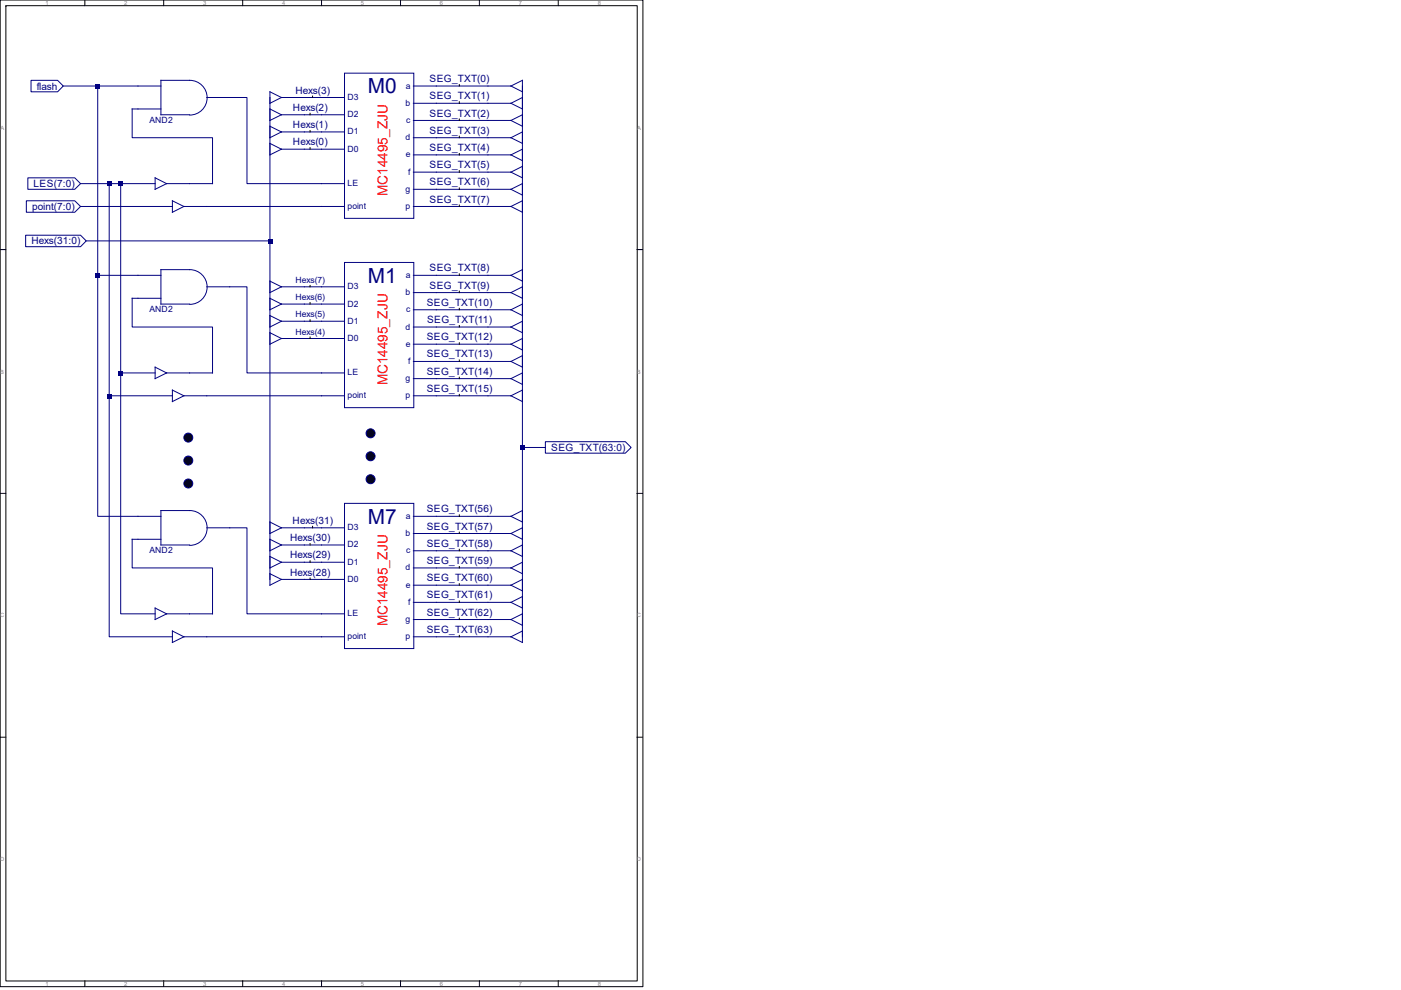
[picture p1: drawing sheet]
<svg xmlns="http://www.w3.org/2000/svg" width="297mm" height="210mm" viewBox="0 0 297 210" stroke-linecap="round" stroke-linejoin="round" font-family="sans-serif">
<g fill="none" stroke="#000" stroke-width=".21">
<path d="M0 0h136.3v209.3h-136.3zM0 0h.1M1.2 1.2h133.9v206.9h-133.9zM1.2 1.2h.1M18 0v1.2M34.7 0v1.2M51.5 0v1.2M68.2 0v1.2M84.9 0v1.2M97.4 17.9v.3M101.6 0v1.2M118.4 0v1.2"/>
<path d="M65.7 24v.3M65.7 27.7v.3M65.7 31.3v.3M97.4 21.6v.3M97.4 25.3v.2M97.4 28.9v.3M97.4 32.6v.3M97.4 36.2v.3M97.4 39.9v.3M0 52.9h1.2M97.4 43.5v.3M135 52.9h1.2"/>
<path d="M0 104.6h1.2M135 104.6h1.2M0 156.4h1.2M135 156.4h1.2M18 208v1.2M34.7 208v1.2M51.5 208v1.2M68.2 208v1.2M84.9 208v1.2M101.6 208v1.2M118.4 208v1.2"/>
</g>
<g fill="none" stroke="#000080" stroke-width=".21">
<path d="M13.4 18.2h7.3v40.2h8.5M20.7 18.2h8.5M57.2 19.5l2.5 1.2-2.5 1.2zM73 15.5h14.7v30.8h-14.7zM108.3 18.2h-20.7M108.3 18.2l2.5-1.2v2.5zM57.2 23.1l2.5 1.2-2.5 1.2zM57.2 26.8l2.5 1.2-2.5 1.2zM57.2 30.4l2.5 1.2-2.5 1.3zM59.7 24.3h13.3M59.7 28h13.3M59.7 20.7h4.8"/>
<path d="M68.2 20.7h4.8M68.2 38.9h4.8M73 31.6h-13.3M87.6 36.5h20.7M87.6 29.2h20.7M108.3 32.9h-20.7M108.3 25.5h-20.7M108.3 21.9h-20.7M108.3 21.9l2.5-1.2v2.4zM108.3 25.5l2.5-1.2v2.5zM108.3 29.2l2.5-1.2v2.4zM108.3 32.9l2.5-1.3v2.5z"/>
<path d="M108.3 36.5l2.5-1.2v2.4zM20.7 58.4v51.1h8.5M43.8 43.8h29.2M87.6 43.8h20.7M87.6 40.2h20.7M108.3 40.2l2.5-1.3v2.5zM108.3 43.8l2.5-1.2v2.4z"/>
</g>
<g fill="#000080">
<path d="M20.3 17.8h.9v1h-.9z"/>
<path d="M20.3 58h.9v.9h-.9z"/>
</g>
<path d="M29.2 18.2h4.9M40.2 17h-6.1v7.3h6.1M40.2 17a3.7 3.7 0 0 1 3.7 3.7 3.7 3.7 0 0 1-3.7 3.7M17.1 38.9h8.5v40.2h7.3M23.2 38.9v45h13.4M25.6 38.9h7.3M34.1 23.1h-6.1v6.1h17.1v9.7h-4.9M43.8 20.7h8.6v18.2h15.8M64.5 20.7h3.7M25.6 79.1v51.1h7.3M23.2 83.9v51.2h13.4" fill="none" stroke="#000080" stroke-width=".21"/>
<path d="M66.3 20.4v.3" fill="none" stroke="#000" stroke-width=".21"/>
<g fill="#000080">
<path d="M22.7 38.5h1v1h-1z"/>
<path d="M22.7 83.5h1v1h-1z"/>
<path d="M25.1 38.5h1v1h-1z"/>
<path d="M25.1 78.6h1v1h-1z"/>
</g>
<g fill="none" stroke="#000080" stroke-width=".21">
<path d="M6.6 17h5.6l1.2 1.2-1.2 1.3h-5.6zM5.9 37.7h10l1.2 1.2-1.2 1.3h-10zM32.9 37.7l2.4 1.2-2.4 1.3zM35.3 38.9h4.9M5.4 49.9h11.7l1.2 1.2-1.2 1.2h-11.7zM5.6 42.6h10.3l1.2 1.2-1.2 1.2h-10.3zM17.1 43.8h19.5M29.2 58.4h4.9M36.6 42.6l2.4 1.2-2.4 1.2zM39 43.8h4.8M40.2 57.2h-6.1v7.3h6.1M40.2 57.2a3.7 3.7 0 0 1 3.7 3.7 3.7 3.7 0 0 1-3.7 3.7"/>
<path d="M57.2 59.6l2.5 1.2-2.5 1.3zM73 55.7h14.7v30.8h-14.7zM87.6 58.4h20.7M108.3 58.4l2.5-1.2v2.4zM32.9 77.9l2.4 1.2-2.4 1.2zM34.1 63.3h-6.1v6.1h17.1v9.7h-9.8M43.8 60.8h8.6v18.3h20.6M57.2 63.3l2.5 1.2-2.5 1.2zM57.2 66.9l2.5 1.2-2.5 1.3zM57.2 70.6l2.5 1.2-2.5 1.2zM59.7 64.5h13.3M59.7 71.8h13.3"/>
<path d="M59.7 68.1h13.3M59.7 60.8h13.3M87.6 76.7h20.7M87.6 73h20.7M87.6 69.4h20.7M87.6 65.7h20.7M87.6 62.1h20.7M108.3 62.1l2.5-1.3v2.5zM108.3 65.7l2.5-1.2v2.4zM108.3 69.4l2.5-1.3v2.5zM108.3 73l2.5-1.2v2.4zM108.3 76.7l2.5-1.3v2.5z"/>
<path d="M36.6 82.7l2.4 1.2-2.4 1.3zM73 83.9h-34M87.6 83.9h20.7M108.3 80.3h-20.7M108.3 80.3l2.5-1.2v2.4zM108.3 83.9l2.5-1.2v2.5zM115.6 93.7h17l1.2 1.2-1.2 1.2h-17z"/>
</g>
<path d="M97.4 58.1v.3M65.7 60.5v.3M65.7 64.2v.3M65.7 67.8v.3M65.7 71.5v.3M97.4 61.7v.4M97.4 65.4v.3M97.4 69v.4M97.4 72.7v.3M97.4 76.3v.4M97.4 80v.3M97.4 83.7v.2" fill="none" stroke="#000" stroke-width=".21"/>
<circle cx="39.9" cy="92.8" r=".95" fill="#010101"/>
<circle cx="39.9" cy="92.8" r=".95" fill="none" stroke="#000080" stroke-width=".21"/>
<circle cx="39.9" cy="97.7" r=".95" fill="#010101"/>
<circle cx="39.9" cy="97.7" r=".95" fill="none" stroke="#000080" stroke-width=".21"/>
<circle cx="39.9" cy="102.6" r=".95" fill="#010101"/>
<circle cx="39.9" cy="102.6" r=".95" fill="none" stroke="#000080" stroke-width=".21"/>
<circle cx="78.6" cy="91.9" r=".95" fill="#010101"/>
<circle cx="78.6" cy="91.9" r=".95" fill="none" stroke="#000080" stroke-width=".21"/>
<circle cx="78.6" cy="96.8" r=".95" fill="#010101"/>
<circle cx="78.6" cy="96.8" r=".95" fill="none" stroke="#000080" stroke-width=".21"/>
<circle cx="78.6" cy="101.6" r=".95" fill="#010101"/>
<g fill="none" stroke="#000080" stroke-width=".21">
<path d="M57.2 20.7v30.4M18.3 51.1h38.9v71.8M29.2 109.5h4.9M34.1 114.4h-6.1v6.1h17.1v9.7h-9.8M40.2 108.3h-6.1v7.3h6.1M40.2 108.3a3.7 3.7 0 0 1 3.7 3.7 3.7 3.7 0 0 1-3.7 3.7M43.8 112h8.6v18.2h20.6M57.2 110.7l2.5 1.3-2.5 1.2zM57.2 114.4l2.5 1.2-2.5 1.2zM57.2 118l2.5 1.3-2.5 1.2zM73 106.8h14.7v30.8h-14.7zM73 115.6h-13.3"/>
<path d="M73 119.3h-13.3M73 112h-13.3M87.6 116.8h20.7M87.6 113.2h20.7M87.6 109.5h20.7M108.3 109.5l2.5-1.2v2.4zM108.3 113.2l2.5-1.2v2.4zM108.3 116.8l2.5-1.2v2.4zM32.9 129l2.4 1.2-2.4 1.2zM36.6 133.8l2.4 1.3-2.4 1.2zM57.2 121.7l2.5 1.2-2.5 1.2zM73 122.9h-13.3"/>
<path d="M73 135.1h-34M87.6 135.1h20.7M87.6 131.4h20.7M87.6 127.8h20.7M87.6 124.1h20.7M87.6 120.5h20.7M108.3 120.5l2.5-1.2v2.4zM108.3 124.1l2.5-1.2v2.4zM108.3 127.8l2.5-1.3v2.5zM108.3 131.4l2.5-1.2v2.4zM108.3 135.1l2.5-1.3v2.5z"/>
<circle cx="78.6" cy="101.6" r=".95"/>
</g>
<path d="M65.7 115.3v.3M65.7 118.9v.4M66.3 111.6v.4M97.4 109.2v.3M97.4 112.9v.3M97.4 116.5v.3M65.7 122.6v.3M97.4 120.2v.3M97.4 123.8v.3M97.4 127.5v.3M97.4 131.1v.3M97.4 134.8v.3" fill="none" stroke="#000" stroke-width=".21"/>
<path d="M56.8 50.7h1v.9h-1z" fill="#000080"/>
<path d="M110.8 18.2v116.9M110.8 94.9h4.8" fill="none" stroke="#000080" stroke-width=".21"/>
<path d="M110.3 94.4h1v1h-1z" fill="#000080"/>
<g font-size="4.4" fill="#000080">
<text x="78" y="19.8">M0</text>
<text x="78" y="59.9">M1</text>
<text x="78" y="111">M7</text>
</g>
<g font-size="2.9" fill="#f00">
<text x="82.2" y="41.6" transform="rotate(-90 82.2 41.6)">MC14495_ZJU</text>
<text x="82.2" y="81.7" transform="rotate(-90 82.2 81.7)">MC14495_ZJU</text>
<text x="82.2" y="132.9" transform="rotate(-90 82.2 132.9)">MC14495_ZJU</text>
</g>
<g font-size="2.1" fill="#000080">
<text x="91.1" y="17.4">SEG_TXT(0)</text>
<text x="7.8" y="19">flash</text>
<text x="62.1" y="23.5">Hexs(2)</text>
<text x="62.6" y="19.9">Hexs(3)</text>
<text x="91.1" y="21.1">SEG_TXT(1)</text>
<text x="62.1" y="27.2">Hexs(1)</text>
<text x="91.1" y="28.4">SEG_TXT(3)</text>
<text x="91.1" y="24.7">SEG_TXT(2)</text>
<text x="62.1" y="30.8">Hexs(0)</text>
<text x="91.1" y="35.7">SEG_TXT(5)</text>
<text x="91.1" y="32">SEG_TXT(4)</text>
<text x="7.1" y="39.7">LES(7:0)</text>
<text x="91.1" y="39.3">SEG_TXT(6)</text>
<text x="6.8" y="44.6">point(7:0)</text>
<text x="91.1" y="43">SEG_TXT(7)</text>
<text x="6.7" y="51.9">Hexs(31:0)</text>
<text x="91.1" y="57.6">SEG_TXT(8)</text>
<text x="90.5" y="64.9">SEG_TXT(10)</text>
<text x="91.1" y="61.2">SEG_TXT(9)</text>
<text x="90.5" y="68.5">SEG_TXT(11)</text>
<text x="90.5" y="75.8">SEG_TXT(13)</text>
<text x="90.5" y="72.2">SEG_TXT(12)</text>
<text x="90.5" y="83.1">SEG_TXT(15)</text>
<text x="90.5" y="79.5">SEG_TXT(14)</text>
<text x="116.9" y="95.7">SEG_TXT(63:0)</text>
<text x="62" y="111.1">Hexs(31)</text>
<text x="90.5" y="112.3">SEG_TXT(57)</text>
<text x="90.5" y="108.7">SEG_TXT(56)</text>
<text x="61.5" y="114.8">Hexs(30)</text>
<text x="61.5" y="118.4">Hexs(29)</text>
<text x="90.5" y="119.6">SEG_TXT(59)</text>
<text x="90.5" y="116">SEG_TXT(58)</text>
<text x="61.5" y="122.1">Hexs(28)</text>
<text x="90.5" y="123.3">SEG_TXT(60)</text>
<text x="90.5" y="130.6">SEG_TXT(62)</text>
<text x="90.5" y="126.9">SEG_TXT(61)</text>
<text x="90.5" y="134.2">SEG_TXT(63)</text>
</g>
<g font-size="1.8" fill="#000080">
<text x="73.7" y="21.2">D3</text>
<text x="86" y="22.4">b</text>
<text x="86.1" y="18.8">a</text>
<text x="31.7" y="26.1">AND2</text>
<text x="73.7" y="28.5">D1</text>
<text x="73.7" y="24.9">D2</text>
<text x="86" y="29.7">d</text>
<text x="86.1" y="26.1">c</text>
<text x="73.7" y="32.2">D0</text>
<text x="86.1" y="33.4">e</text>
<text x="73.7" y="39.5">LE</text>
<text x="86" y="40.7">g</text>
<text x="86.5" y="37">f</text>
<text x="73.7" y="44.3">point</text>
<text x="86" y="44.3">p</text>
<text x="86.1" y="58.9">a</text>
<text x="62.6" y="63.6">Hexs(6)</text>
<text x="62.6" y="60">Hexs(7)</text>
<text x="73.7" y="65">D2</text>
<text x="73.7" y="61.4">D3</text>
<text x="86" y="62.6">b</text>
<text x="31.7" y="66.2">AND2</text>
<text x="62.6" y="71">Hexs(4)</text>
<text x="62.6" y="67.3">Hexs(5)</text>
<text x="73.7" y="68.7">D1</text>
<text x="86" y="69.9">d</text>
<text x="86.1" y="66.2">c</text>
<text x="73.7" y="72.3">D0</text>
<text x="86.1" y="73.5">e</text>
<text x="86.5" y="77.2">f</text>
<text x="73.7" y="79.6">LE</text>
<text x="86" y="80.8">g</text>
<text x="73.7" y="84.5">point</text>
<text x="86" y="84.5">p</text>
<text x="73.7" y="112.5">D3</text>
<text x="86" y="113.7">b</text>
<text x="86.1" y="110">a</text>
<text x="31.7" y="117.3">AND2</text>
<text x="73.7" y="119.8">D1</text>
<text x="73.7" y="116.1">D2</text>
<text x="86.1" y="117.3">c</text>
<text x="73.7" y="123.4">D0</text>
<text x="86" y="121">d</text>
<text x="86.1" y="124.7">e</text>
<text x="73.7" y="130.7">LE</text>
<text x="86" y="132">g</text>
<text x="86.5" y="128.3">f</text>
<text x="73.7" y="135.6">point</text>
<text x="86" y="135.6">p</text>
</g>
<g font-size="1.2" fill="#808080">
<text x="9.6" y="1.1">1</text>
<text x="26.3" y="1.1">2</text>
<text x="43.1" y="1.1">3</text>
<text x="59.8" y="1.1">4</text>
<text x="76.5" y="1.1">5</text>
<text x="93.3" y="1.1">6</text>
<text x="110" y="1.1">7</text>
<text x="126.7" y="1.1">8</text>
<text x=".1" y="27.5">A</text>
<text x="135.1" y="27.5">A</text>
<text x="0" y="79.2">B</text>
<text x="135" y="79.2">B</text>
<text x="0" y="131">C</text>
<text x="135" y="131">C</text>
<text x="0" y="182.7">D</text>
<text x="135" y="182.7">D</text>
<text x="9.6" y="209.1">1</text>
<text x="26.3" y="209.1">2</text>
<text x="43.1" y="209.1">3</text>
<text x="59.8" y="209.1">4</text>
<text x="76.5" y="209.1">5</text>
<text x="93.3" y="209.1">6</text>
<text x="110" y="209.1">7</text>
<text x="126.7" y="209.1">8</text>
</g>
</svg>
